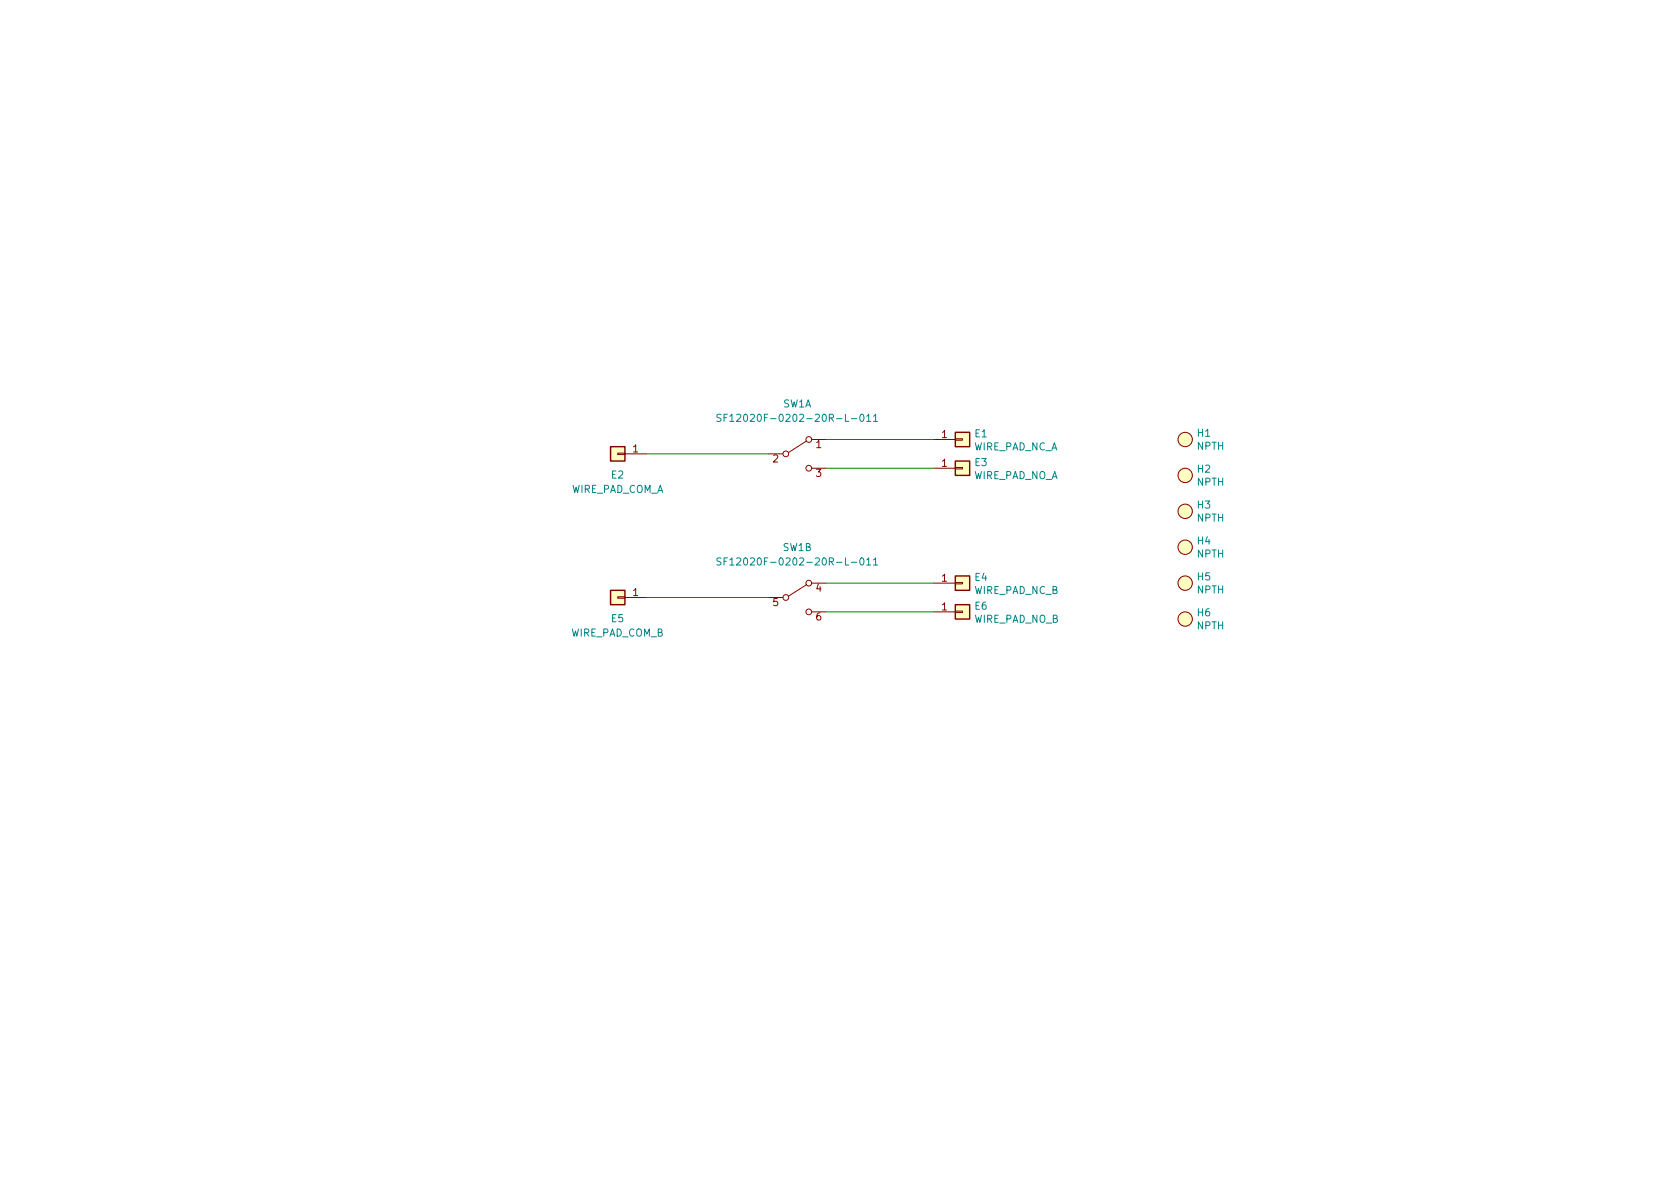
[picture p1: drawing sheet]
(kicad_sch (version 20200602) (host eeschema "(5.99.0-1918-g94cd0cf3a)")

 (page 1 1)

 (paper "A4")

 (title_block
  (title "#410-000-S1A - Switching PCB [DPDT, Latching]")
  (date "2020-01-07")
  (rev "A")
  (company "420 ENGHIGHNEERING"))

 (lib_symbols
  (symbol "#410-000-S1A---Switching-PCB-[DPDT,-Latching]-rescue:SW_DPDT_x2-Switch" (pin_names (offset 0) hide)
   (property "Reference" "SW" (id 0) (at 0 4.318 0) (effects (font (size 1.27 1.27))))
   (property "Value" "SW_DPDT_x2-Switch" (id 1) (at 0 -5.08 0) (effects (font (size 1.27 1.27))))
   (property "Footprint" "" (id 2) (at 0 0 0) (effects (font (size 1.27 1.27)) hide))
   (property "Datasheet" "" (id 3) (at 0 0 0) (effects (font (size 1.27 1.27)) hide))
   (symbol "SW_DPDT_x2-Switch_0_0"
    (circle (center -2.032 0) (radius 0.508) (stroke (width 0)) (fill (type none)))
    (circle (center 2.032 -2.54) (radius 0.508) (stroke (width 0)) (fill (type none))))
   (symbol "SW_DPDT_x2-Switch_0_1"
    (circle (center 2.032 2.54) (radius 0.508) (stroke (width 0)) (fill (type none)))
    (polyline (pts (xy -1.524 0.254) (xy 1.651 2.286)) (stroke (width 0)) (fill (type none))))
   (symbol "SW_DPDT_x2-Switch_1_1"
    (pin passive line (at 5.08 2.54 180) (length 2.54) (name "A" (effects (font (size 1.27 1.27)))) (number "1" (effects (font (size 1.27 1.27)))))
    (pin passive line (at -5.08 0 0) (length 2.54) (name "B" (effects (font (size 1.27 1.27)))) (number "2" (effects (font (size 1.27 1.27)))))
    (pin passive line (at 5.08 -2.54 180) (length 2.54) (name "C" (effects (font (size 1.27 1.27)))) (number "3" (effects (font (size 1.27 1.27))))))
   (symbol "SW_DPDT_x2-Switch_2_1"
    (pin passive line (at 5.08 2.54 180) (length 2.54) (name "A" (effects (font (size 1.27 1.27)))) (number "4" (effects (font (size 1.27 1.27)))))
    (pin passive line (at -5.08 0 0) (length 2.54) (name "B" (effects (font (size 1.27 1.27)))) (number "5" (effects (font (size 1.27 1.27)))))
    (pin passive line (at 5.08 -2.54 180) (length 2.54) (name "C" (effects (font (size 1.27 1.27)))) (number "6" (effects (font (size 1.27 1.27)))))))
  (symbol "Connector_Generic:Conn_01x01" (pin_names hide)
   (property "Reference" "J" (id 0) (at 0 2.54 0) (effects (font (size 1.27 1.27))))
   (property "Value" "Conn_01x01" (id 1) (at 0 -2.54 0) (effects (font (size 1.27 1.27))))
   (property "Footprint" "" (id 2) (at 0 0 0) (effects (font (size 1.27 1.27)) hide))
   (property "Datasheet" "~" (id 3) (at 0 0 0) (effects (font (size 1.27 1.27)) hide))
   (symbol "Conn_01x01_1_1"
    (rectangle (start -1.27 0.127) (end 0 -0.127) (stroke (width 0.1524)) (fill (type none)))
    (rectangle (start -1.27 1.27) (end 1.27 -1.27) (stroke (width 0.254)) (fill (type background)))
    (pin passive line (at -5.08 0 0) (length 3.81) (name "Pin_1" (effects (font (size 1.27 1.27)))) (number "1" (effects (font (size 1.27 1.27)))))))
  (symbol "Connectors_Wire_Pads:NPTH"
   (property "Reference" "H" (id 0) (at 0 5.08 0) (effects (font (size 1.27 1.27))))
   (property "Value" "NPTH" (id 1) (at 0 2.54 0) (effects (font (size 1.27 1.27))))
   (property "Footprint" "" (id 2) (at 0 0 0) (effects (font (size 1.27 1.27)) hide))
   (property "Datasheet" "" (id 3) (at 0 0 0) (effects (font (size 1.27 1.27)) hide))
   (symbol "NPTH_0_1"
    (circle (center 0 0) (radius 1.27) (stroke (width 0)) (fill (type background))))))


 (wire (pts (xy 114.3 105.41) (xy 135.89 105.41)) (stroke (width 0) (type solid) (color 0 0 0 0)))
 (wire (pts (xy 135.89 80.01) (xy 114.3 80.01)) (stroke (width 0) (type solid) (color 0 0 0 0)))
 (wire (pts (xy 146.05 77.47) (xy 165.1 77.47)) (stroke (width 0) (type solid) (color 0 0 0 0)))
 (wire (pts (xy 146.05 102.87) (xy 165.1 102.87)) (stroke (width 0) (type solid) (color 0 0 0 0)))
 (wire (pts (xy 165.1 82.55) (xy 146.05 82.55)) (stroke (width 0) (type solid) (color 0 0 0 0)))
 (wire (pts (xy 165.1 107.95) (xy 146.05 107.95)) (stroke (width 0) (type solid) (color 0 0 0 0)))

 (symbol (lib_id "Connectors_Wire_Pads:NPTH") (at 209.55 77.47 0) (unit 1) (in_bom yes)
  (property "Reference" "H1" (id 0) (at 211.5312 76.3016 0) (effects (font (size 1.27 1.27)) (justify left)))
  (property "Value" "NPTH" (id 1) (at 211.5312 78.613 0) (effects (font (size 1.27 1.27)) (justify left)))
  (property "Footprint" "PRJ-003:E_ZIPTIE_NPTH_2x_P2.54mm" (id 2) (at 209.55 77.47 0) (effects (font (size 1.27 1.27)) hide))
  (property "Datasheet" "" (id 3) (at 209.55 77.47 0) (effects (font (size 1.27 1.27)) hide)))

 (symbol (lib_id "Connectors_Wire_Pads:NPTH") (at 209.55 83.82 0) (unit 1) (in_bom yes)
  (property "Reference" "H2" (id 0) (at 211.5312 82.6516 0) (effects (font (size 1.27 1.27)) (justify left)))
  (property "Value" "NPTH" (id 1) (at 211.5312 84.963 0) (effects (font (size 1.27 1.27)) (justify left)))
  (property "Footprint" "PRJ-003:E_ZIPTIE_NPTH_2x_P2.54mm" (id 2) (at 209.55 83.82 0) (effects (font (size 1.27 1.27)) hide))
  (property "Datasheet" "" (id 3) (at 209.55 83.82 0) (effects (font (size 1.27 1.27)) hide)))

 (symbol (lib_id "Connectors_Wire_Pads:NPTH") (at 209.55 90.17 0) (unit 1) (in_bom yes)
  (property "Reference" "H3" (id 0) (at 211.5312 89.0016 0) (effects (font (size 1.27 1.27)) (justify left)))
  (property "Value" "NPTH" (id 1) (at 211.5312 91.313 0) (effects (font (size 1.27 1.27)) (justify left)))
  (property "Footprint" "PRJ-003:E_ZIPTIE_NPTH_2x_P2.54mm" (id 2) (at 209.55 90.17 0) (effects (font (size 1.27 1.27)) hide))
  (property "Datasheet" "" (id 3) (at 209.55 90.17 0) (effects (font (size 1.27 1.27)) hide)))

 (symbol (lib_id "Connectors_Wire_Pads:NPTH") (at 209.55 96.52 0) (unit 1) (in_bom yes)
  (property "Reference" "H4" (id 0) (at 211.5312 95.3516 0) (effects (font (size 1.27 1.27)) (justify left)))
  (property "Value" "NPTH" (id 1) (at 211.5312 97.663 0) (effects (font (size 1.27 1.27)) (justify left)))
  (property "Footprint" "PRJ-003:E_ZIPTIE_NPTH_2x_P2.54mm" (id 2) (at 209.55 96.52 0) (effects (font (size 1.27 1.27)) hide))
  (property "Datasheet" "" (id 3) (at 209.55 96.52 0) (effects (font (size 1.27 1.27)) hide)))

 (symbol (lib_id "Connectors_Wire_Pads:NPTH") (at 209.55 102.87 0) (unit 1) (in_bom yes)
  (property "Reference" "H5" (id 0) (at 211.5312 101.7016 0) (effects (font (size 1.27 1.27)) (justify left)))
  (property "Value" "NPTH" (id 1) (at 211.5312 104.013 0) (effects (font (size 1.27 1.27)) (justify left)))
  (property "Footprint" "PRJ-003:E_ZIPTIE_NPTH_2x_P2.54mm" (id 2) (at 209.55 102.87 0) (effects (font (size 1.27 1.27)) hide))
  (property "Datasheet" "" (id 3) (at 209.55 102.87 0) (effects (font (size 1.27 1.27)) hide)))

 (symbol (lib_id "Connectors_Wire_Pads:NPTH") (at 209.55 109.22 0) (unit 1) (in_bom yes)
  (property "Reference" "H6" (id 0) (at 211.5312 108.0516 0) (effects (font (size 1.27 1.27)) (justify left)))
  (property "Value" "NPTH" (id 1) (at 211.5312 110.363 0) (effects (font (size 1.27 1.27)) (justify left)))
  (property "Footprint" "PRJ-003:E_ZIPTIE_NPTH_2x_P2.54mm" (id 2) (at 209.55 109.22 0) (effects (font (size 1.27 1.27)) hide))
  (property "Datasheet" "" (id 3) (at 209.55 109.22 0) (effects (font (size 1.27 1.27)) hide)))

 (symbol (lib_id "Connector_Generic:Conn_01x01") (at 109.22 80.01 180) (unit 1) (in_bom yes)
  (property "Reference" "E2" (id 0) (at 109.22 83.82 0))
  (property "Value" "WIRE_PAD_COM_A" (id 1) (at 109.22 86.36 0))
  (property "Footprint" "PRJ-003:E_WIRE_PAD" (id 2) (at 109.22 80.01 0) (effects (font (size 1.27 1.27)) hide))
  (property "Datasheet" "~" (id 3) (at 109.22 80.01 0) (effects (font (size 1.27 1.27)) hide)))

 (symbol (lib_id "Connector_Generic:Conn_01x01") (at 109.22 105.41 180) (unit 1) (in_bom yes)
  (property "Reference" "E5" (id 0) (at 109.22 109.22 0))
  (property "Value" "WIRE_PAD_COM_B" (id 1) (at 109.22 111.76 0))
  (property "Footprint" "PRJ-003:E_WIRE_PAD" (id 2) (at 109.22 105.41 0) (effects (font (size 1.27 1.27)) hide))
  (property "Datasheet" "~" (id 3) (at 109.22 105.41 0) (effects (font (size 1.27 1.27)) hide)))

 (symbol (lib_id "Connector_Generic:Conn_01x01") (at 170.18 77.47 0) (unit 1) (in_bom yes)
  (property "Reference" "E1" (id 0) (at 172.212 76.4032 0) (effects (font (size 1.27 1.27)) (justify left)))
  (property "Value" "WIRE_PAD_NC_A" (id 1) (at 172.212 78.7146 0) (effects (font (size 1.27 1.27)) (justify left)))
  (property "Footprint" "PRJ-003:E_WIRE_PAD" (id 2) (at 170.18 77.47 0) (effects (font (size 1.27 1.27)) hide))
  (property "Datasheet" "~" (id 3) (at 170.18 77.47 0) (effects (font (size 1.27 1.27)) hide)))

 (symbol (lib_id "Connector_Generic:Conn_01x01") (at 170.18 82.55 0) (unit 1) (in_bom yes)
  (property "Reference" "E3" (id 0) (at 172.212 81.4832 0) (effects (font (size 1.27 1.27)) (justify left)))
  (property "Value" "WIRE_PAD_NO_A" (id 1) (at 172.212 83.7946 0) (effects (font (size 1.27 1.27)) (justify left)))
  (property "Footprint" "PRJ-003:E_WIRE_PAD" (id 2) (at 170.18 82.55 0) (effects (font (size 1.27 1.27)) hide))
  (property "Datasheet" "~" (id 3) (at 170.18 82.55 0) (effects (font (size 1.27 1.27)) hide)))

 (symbol (lib_id "Connector_Generic:Conn_01x01") (at 170.18 102.87 0) (unit 1) (in_bom yes)
  (property "Reference" "E4" (id 0) (at 172.212 101.8032 0) (effects (font (size 1.27 1.27)) (justify left)))
  (property "Value" "WIRE_PAD_NC_B" (id 1) (at 172.212 104.1146 0) (effects (font (size 1.27 1.27)) (justify left)))
  (property "Footprint" "PRJ-003:E_WIRE_PAD" (id 2) (at 170.18 102.87 0) (effects (font (size 1.27 1.27)) hide))
  (property "Datasheet" "~" (id 3) (at 170.18 102.87 0) (effects (font (size 1.27 1.27)) hide)))

 (symbol (lib_id "Connector_Generic:Conn_01x01") (at 170.18 107.95 0) (unit 1) (in_bom yes)
  (property "Reference" "E6" (id 0) (at 172.212 106.8832 0) (effects (font (size 1.27 1.27)) (justify left)))
  (property "Value" "WIRE_PAD_NO_B" (id 1) (at 172.212 109.1946 0) (effects (font (size 1.27 1.27)) (justify left)))
  (property "Footprint" "PRJ-003:E_WIRE_PAD" (id 2) (at 170.18 107.95 0) (effects (font (size 1.27 1.27)) hide))
  (property "Datasheet" "~" (id 3) (at 170.18 107.95 0) (effects (font (size 1.27 1.27)) hide)))

 (symbol (lib_id "#410-000-S1A---Switching-PCB-[DPDT,-Latching]-rescue:SW_DPDT_x2-Switch") (at 140.97 80.01 0) (unit 1) (in_bom yes)
  (property "Reference" "SW1" (id 0) (at 140.97 71.12 0))
  (property "Value" "SF12020F-0202-20R-L-011" (id 1) (at 140.97 73.66 0))
  (property "Footprint" "PRJ-003:SW_Alpha_Taiwan_SF12020F-0202-20R-L-011_BFCU" (id 2) (at 140.97 80.01 0) (effects (font (size 1.27 1.27)) hide))
  (property "Datasheet" "~" (id 3) (at 140.97 80.01 0) (effects (font (size 1.27 1.27)) hide)))

 (symbol (lib_id "#410-000-S1A---Switching-PCB-[DPDT,-Latching]-rescue:SW_DPDT_x2-Switch") (at 140.97 105.41 0) (unit 2) (in_bom yes)
  (property "Reference" "SW1" (id 0) (at 140.97 96.52 0))
  (property "Value" "SF12020F-0202-20R-L-011" (id 1) (at 140.97 99.06 0))
  (property "Footprint" "PRJ-003:SW_Alpha_Taiwan_SF12020F-0202-20R-L-011_BFCU" (id 2) (at 140.97 105.41 0) (effects (font (size 1.27 1.27)) hide))
  (property "Datasheet" "~" (id 3) (at 140.97 105.41 0) (effects (font (size 1.27 1.27)) hide)))

)
